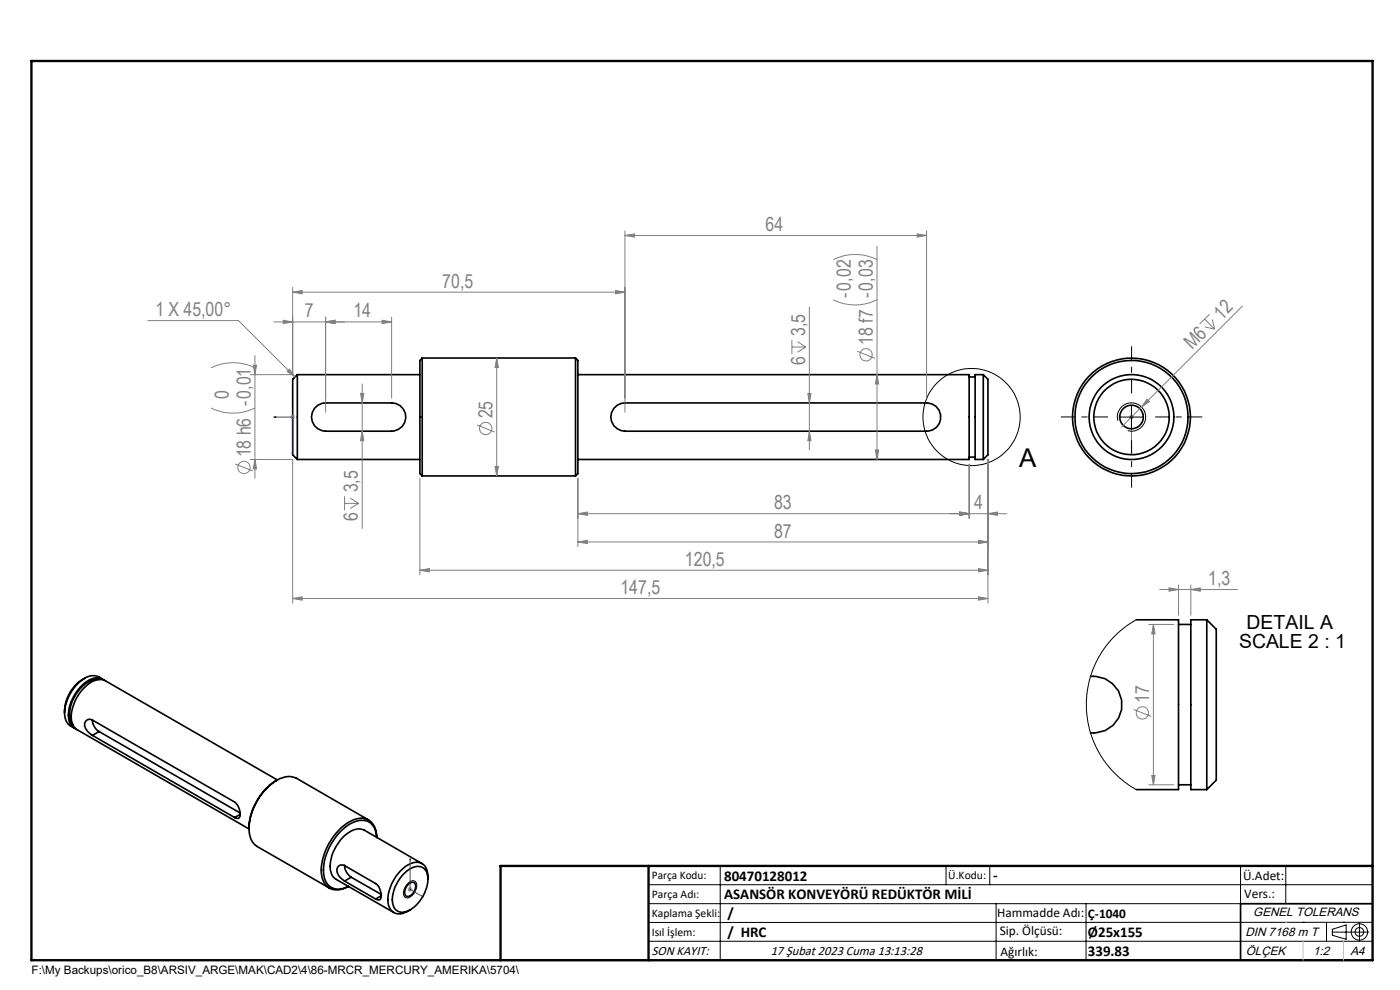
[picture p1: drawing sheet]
<svg xmlns="http://www.w3.org/2000/svg" width="297mm" height="210mm" viewBox="0 0 297 210" stroke-linecap="round" stroke-linejoin="round" font-family="sans-serif">
<g fill="none" stroke="#000" stroke-width=".35">
<path d="M63.1 79.5v18M63.1 79.5l-1 1v16l1 1M63.1 79.5h26M89.6 75.9v25.1M89.6 75.9l-.5 .6v24l.5 .5M89.6 75.9h32.5M122.1 75.9v25.1M122.1 75.9l.5 .6v24l-.5 .5M122.6 79.5h83v18h-83M205.6 80h1.3M208.6 79.5l1 1v16l-1 1M208.6 79.5v18"/>
<path d="M208.6 79.5h-1.7v18h1.7M63.1 97.5h26M66.7 86.6l.7-.6 1-.5h.7h14a3 3 0 0 1 3 3 3 3 0 0 1-3 3h-14a3 3 0 0 1-2.7-1.7 3 3 0 0 1 .3-3.2zM130.2 86.6l.7-.6 1-.5h.7h64a3 3 0 0 1 3 3 3 3 0 0 1-3 3h-64a3 3 0 0 1-2.7-1.7 3 3 0 0 1 .3-3.2zM205.6 97h1.3M89.6 101h32.5M241.1 131.5h8.9v36h-8.9M250 132.5h2.6M256 131.5l2 2v32l-2 2M256 131.5v36M256 131.5h-3.4v36h3.4M18 143.9a8.2 8.2 0 0 0-4.3 7.3"/>
<path d="M19.6 152.7a3.1 3.1 0 0 0 1.4 2.5M19.6 156l-.1-.1a2.33 2.33 0 0 1-1.3-2.9 1.07 1.07 0 0 1 1.4-.3l30.2 17.4a3 3 0 0 1 .9 3.4l-.2 .1-.7-.2M19.6 156l30.2 17.4M21 155.2l29.9 17.2M21 155.2l-1.4 .8M21.1 144.1a4.5 4.5 0 0 0-4.1 2 7.3 7.3 0 0 0-1.9 7.2l.4 .5M21.7 144.1a3.3 3.3 0 0 0-4.4 .2 9.1 9.1 0 0 0-3.5 7.9l.5 1.2 .6 .5 .8 .5M22 144.2a3.2 3.2 0 0 0-3.9 .6 8.7 8.7 0 0 0-3.4 8.3l.4 .8 1 .7M231.4 143.5a6 6 0 0 1 6.6 6 6 6 0 0 1-6.6 6M50.9 172.7l-1.1 .7M58.7 165.5a12.5 12.5 0 0 0-5.9 10.2M58.8 165.4l-36.4-21a3.7 3.7 0 0 0-4.2 1.1 9 9 0 0 0-3 7.6l.5 1.1 .6 .6 36.5 21.1"/>
<path d="M72.3 175.6a5.8 5.8 0 0 1 5.6-1.8 4 4 0 0 1 2 3.9 3.4 3.4 0 0 0-3-3.7 7.8 7.8 0 0 0-6 4 9.9 9.9 0 0 0-1.9 8.8 3.1 3.1 0 0 0 4.3 1.5l.6-.3a3.6 3.6 0 0 1-4.9-.4 7.6 7.6 0 0 1 0-7.1 14.1 14.1 0 0 1 3.3-4.9zM78.2 173.9l-15.3-8.8a4.6 4.6 0 0 0-5.1 1 12.8 12.8 0 0 0-4.9 10.5 3.8 3.8 0 0 0 1.6 3l15.4 8.8M250 166.5h2.6M73.1 186.9a2.51 2.51 0 0 1-1.5-2.9 1.09 1.09 0 0 1 1.5-.4l6.6 3.8a3.1 3.1 0 0 1 1 3.4l-.3 .1-.7-.2M73.1 183.6a3.2 3.2 0 0 0 1.4 2.5M73.1 186.9l6.6 3.8M74.5 186.1l6.4 3.6M74.5 186.1l-1.4 .8M80.9 190l-1.2 .7M85.8 185.2a3.3 3.3 0 0 1 4-1.1 3.7 3.7 0 0 1 .7 4.2 7 7 0 0 1-5.1 5.2 2.12 2.12 0 0 1-2.1-2.2 8 8 0 0 1 2.5-6.1zM86.6 187.6a.82 .82 0 0 1 1-.5 .82 .82 0 0 1 .6 .9 2.26 2.26 0 0 1-1.8 2.2 1.13 1.13 0 0 1-.4-1.8zM89.5 183.2l-12.2-7.1a3.8 3.8 0 0 0-4.2 1.1 8.8 8.8 0 0 0-3 7.5l.5 1.2 .6 .6 12.3 7.1"/>
<path d="M90.8 186.5a3.2 3.2 0 0 0-1.5-3.5 4.4 4.4 0 0 0-4.4 1.7 8.4 8.4 0 0 0-2.4 7.6 2.41 2.41 0 0 0 3.8 1.1l.7-.4M291.2 191.7h-28v12M106.2 203.7h185"/>
<circle cx="240" cy="88.5" r="12"/>
<circle cx="240" cy="88.5" r="8"/>
<circle cx="240" cy="88.5" r="2.51"/>
<circle cx="240" cy="88.5" r="9"/>
<circle cx="240" cy="88.5" r="12.5"/>
</g>
<g fill="none" stroke="#000" stroke-width=".21">
<path d="M237.1 89.2a2.99 2.99 0 0 1 2.7-3.7 2.99 2.99 0 0 1 3.2 3.2 2.99 2.99 0 0 1-3.7 2.7M237.5 88.5h5M240 86v5M241.1 131.5l-2.2 1.3-2 1.7-2.2 2.4-1.3 1.9-.9 1.7-1.1 2.7-.6 2.8-.3 2.5 .1 3.2 .5 2.8 .7 2.4 1.2 2.6 1.7 2.6 1.9 2.1 1.9 1.7 2.6 1.6M86.5 187.4a1.03 1.03 0 0 1 .9-.6 1.03 1.03 0 0 1 1 .6 2.67 2.67 0 0 1-2.1 3.1 1.21 1.21 0 0 1-.5-1.9zM137.6 187.7h153.6M137.6 191.7h153.6M137.6 199.7h153.6M152.8 183.7v20M200.7 183.7v4M210 183.7v4M211.3 191.7v12"/>
<path d="M230.4 191.7v12M263.2 183.7v20M272.8 183.7v8M276.4 195.6h.1M281.4 195.6v4.1M282.6 197.7h7.8M282.6 197.1l3-.9v3l-3-.8zM285 195.6h.1M288.4 195.8v3.8M291.2 195.6l-153.6 .1"/>
<circle cx="206.1" cy="88.5" r="10.3"/>
<circle cx="288.4" cy="197.7" r="1.74"/>
<circle cx="288.4" cy="197.7" r=".93"/>
</g>
<g fill="none" stroke="#808080" stroke-width=".21">
<path d="M132.6 49.9l2-.3v.7zM132.6 49v38.4M132.6 49.9h64M176.8 55.1a10.4 10.4 0 0 1 9.3 0M186.1 52.2v45.3M194.6 49.6l2 .3-2 .4zM196.6 49v35.4M31.4 68h19.2l12 12M44.8 78a10.4 10.4 0 0 1 9.3 0M53.7 77.5h.7l-.3 2zM54.1 75.5v26M58.1 68.3h25"/>
<path d="M60.1 67.9l2 .4-2 .3zM60.9 78.8l.5-.5 1.2 1.7zM62.1 62l2-.4v.7zM62.1 61v18.5h-9M62.1 62h70.5M69.1 68.3l2-.4v.7zM69.1 67.3v20.1M81.1 67.9l2 .4-2 .3zM83.1 67.3v17.1M105.4 75.9l.3 2.1h-.7zM105.4 75.9v25.1M130.6 61.6l2 .4-2 .3z"/>
<path d="M168 72.1v3M168 73.6h3M169.2 72.5l1.8 1.1M171 73.6l-1.8 1.1M171.7 65.1v30.4M176.8 63.6a10.4 10.4 0 0 0 9.3 0M181.9 74.5l3.7 1.5M186.1 79.5l.3 1.9h-.7zM255.6 67.7l2.1 2.1M255.6 69.3l2.1 .5M256.6 66.6l-2.1 2.1M257.2 67.8l.5 2"/>
<path d="M263.6 64.9l-25.7 25.7M44.8 86.5a10.4 10.4 0 0 0 9.3 0M49.9 98.4l3.7 1.5M53.1 97.5h9v30.4M54.1 97.5l.3 2h-.7zM61.6 88.5h1M61.7 88.1l.7 .7M62.1 88v1M62.4 88.1l-.7 .7M76.5 83.5h.7l-.4 2zM76.8 91.5l.4 2h-.7zM76.8 81.4v30.7"/>
<path d="M101.2 90.1l3.7 1.5M105 98.9h.7l-.3 2.1zM171.4 83.5h.6l-.3 2zM171.7 91.5l.3 2h-.6zM185.7 95.5h.7l-.3 2zM205.6 98.5v11.5M209.6 97.5v30.4M239.5 88.5h1M239.7 88.1l.7 .7M240 88v1M243.3 84.7l.5 .5-1.7 1.2zM73.1 105.3v3"/>
<path d="M73.1 106.8h3M74.3 105.6l1.8 1.2M76.1 106.8l-1.8 1.1M89.1 101.5v20.4M122.6 115l2-.4v.7zM122.6 109l2-.4v.7zM122.6 109h91M122.6 101.5v14.4M122.6 115h87M203.6 108.6l2 .4-2 .3zM207.6 114.6l2 .4-2 .3zM209.6 109l2-.4v.7z"/>
<path d="M62.1 127l2-.4v.7zM62.1 127h147.5M89.1 121l2-.4v.7zM89.1 121h120.5M207.6 120.6l2 .4-2 .3zM207.6 126.6l2 .4-2 .3zM243.7 132.5h5.3M244.7 132.5l.3 2h-.7zM244.7 132.5v34M246 125.1h16.5M248 124.7l2 .4-2 .3zM250 124.1v6.4"/>
<path d="M252.6 125.1l2-.4v.7zM252.6 124.1v6.4M240.5 150.5l3.7 1.5M243.7 166.5h5.3M244.3 164.5h.7l-.3 2zM86.5 188.7h1M86.6 188.3l.7 .7M87 188.2v1M87.3 188.3l-.7 .7"/>
<circle cx="183.7" cy="75.3" r="1.29"/>
<circle cx="51.7" cy="99.2" r="1.31"/>
<circle cx="103" cy="90.9" r="1.3"/>
<circle cx="242.3" cy="151.2" r="1.31"/>
</g>
<path d="M58.1 88.5h4v8M58.1 88.5l.4-.1v.2zM62 96.1h.2l-.1 .4zM240 88.4v.2zM240 96.5v-.4v.4M240 88.5v8M240 88.5h.1M87 182.1l.1 .4-.2-.1zM87 182.1v6.6l2.8 1.6M89.5 190l.3 .3-.3-.1z" fill="none" stroke="#00f" stroke-width=".21"/>
<path d="M235.1 88.4h-10M240.1 83.4v-10M240.1 93.4v10M245.1 88.4h10" fill="none" stroke="#000" stroke-width=".21" stroke-dasharray="15.2 1.3 1.3 1.3" stroke-dashoffset="12.1" stroke-linecap="butt"/>
<path d="M6.7 12.9h284.5v190.8h-284.5zM137.6 183.7v20M291.2 183.7h-185v20" fill="none" stroke="#000" stroke-width=".5"/>
<path d="M272.8 195.6h.1M276.4 199.7v4M285 199.7v4" fill="none" stroke="#c0c0c0" stroke-width=".21"/>
<g fill="#00f">
<path d="M58.1 88.5l.4-.1v.2zM62 96.1h.2l-.1 .4z"/>
<path d="M89.5 190l.3 .3-.3-.1zM87 182.1l.1 .4-.2-.1zM240 88.4v.2zM240 96.1v.4z"/>
</g>
<g fill="#808080">
<path d="M60.9 78.8l.5-.5 1.2 1.7z"/>
<path d="M243.3 84.7l.5 .5-1.7 1.2z"/>
<path d="M60.1 67.9l2 .4-2 .3zM69.1 68.3l2-.4v.7zM62.1 62l2-.4v.7zM130.6 61.6l2 .4-2 .3zM132.6 49.9l2-.3v.7zM194.6 49.6l2 .3-2 .4z"/>
<path d="M69.1 68.3l2-.4v.7zM81.1 67.9l2 .4-2 .3z"/>
<path d="M209.6 109l2-.4v.7zM203.6 108.6l2 .4-2 .3zM207.6 114.6l2 .4-2 .3zM122.6 115l2-.4v.7zM207.6 120.6l2 .4-2 .3zM89.1 121l2-.4v.7zM207.6 126.6l2 .4-2 .3zM62.1 127l2-.4v.7zM203.6 108.6l2 .4-2 .3zM122.6 109l2-.4v.7zM252.6 125.1l2-.4v.7zM248 124.7l2 .4-2 .3z"/>
<path d="M54.1 97.5l.3 2h-.7zM53.7 77.5h.7l-.3 2zM105 98.9h.7l-.3 2.1zM105.4 75.9l.3 2.1h-.7zM185.7 95.5h.7l-.3 2zM186.1 79.5l.3 1.9h-.7z"/>
<path d="M76.5 83.5h.7l-.4 2zM76.8 91.5l.4 2h-.7zM244.7 132.5l.3 2h-.7zM244.3 164.5h.7l-.3 2z"/>
<path d="M171.7 91.5l.3 2h-.6zM171.4 83.5h.6l-.3 2z"/>
</g>
<text font-size="5.5" x="216.2" y="99.1">A</text>
<g font-size="4.1" fill="#808080">
<text x="162.4" y="49">64</text>
<text x="93.8" y="61">70,5</text>
<text x="180.5" y="63.1" transform="rotate(-90 180.5 63.1)">-0,02</text>
<text x="33" y="67">1 X 45,00°</text>
<text x="64.6" y="67.3">7</text>
<text x="75" y="67.3">14</text>
<text x="170.8" y="71.3" transform="rotate(-90 170.8 71.3)">3,5</text>
<text x="259.2" y="68" transform="rotate(-45 259.2 68)">12</text>
<text x="170.8" y="77.3" transform="rotate(-90 170.8 77.3)">6</text>
<text x="185.2" y="73.1" transform="rotate(-90 185.2 73.1)">18 f7 -0,03</text>
<text x="252.9" y="74.3" transform="rotate(-45 252.9 74.3)">M6</text>
<text x="48.5" y="84.6" transform="rotate(-90 48.5 84.6)">0</text>
<text x="104.5" y="88.7" transform="rotate(-90 104.5 88.7)">25</text>
<text x="53.2" y="97" transform="rotate(-90 53.2 97)">18 h6 -0,01</text>
<text x="75.9" y="104.4" transform="rotate(-90 75.9 104.4)">3,5</text>
<text x="75.9" y="110.5" transform="rotate(-90 75.9 110.5)">6</text>
<text x="164.2" y="108">83</text>
<text x="206.7" y="108">4</text>
<text x="164.2" y="114">87</text>
<text x="145.3" y="120">120,5</text>
<text x="256.3" y="124.1">1,3</text>
<text x="131.6" y="126">147,5</text>
<text x="243.8" y="149.1" transform="rotate(-90 243.8 149.1)">17</text>
</g>
<g font-size="4.1">
<text x="262.9" y="137.4">SCALE 2 : 1</text>
<text x="264.5" y="133.4">DETAIL A</text>
</g>
<g font-size="3.2">
<text x="153.6" y="186.8">80470128012</text>
<text x="153.6" y="190.8">ASANSÖR KONVEYÖRÜ REDÜKTÖR MİLİ</text>
<text x="210.7" y="186.6">-</text>
<text x="154.3" y="194.8">/</text>
<text x="154.3" y="198.8">/ HRC</text>
<text x="230.8" y="198.7">Ø25x155</text>
<text x="230.8" y="202.8">339.83</text>
</g>
<g font-size="2.8">
<text x="263.7" y="186.7">Ü.Adet:</text>
<text x="263.9" y="190.5">Vers.:</text>
<text x="211.5" y="194.5">Hammadde Adı:</text>
<text x="230.8" y="194.7">Ç-1040</text>
<text x="138.3" y="202.6">SON KAYIT:</text>
<text x="163.5" y="202.6">17 Şubat 2023 Cuma 13:13:28</text>
<text x="212.1" y="198.4">Sip. Ölçüsü:</text>
<text x="212.2" y="202.7">Ağırlık:</text>
</g>
<g font-size="2.6">
<text x="265.9" y="194.4">GENEL TOLERANS</text>
<text x="264.2" y="198.5">DIN 7168 m T</text>
<text x="264.3" y="202.6">ÖLÇEK</text>
<text x="278.5" y="202.6">1:2</text>
<text x="286.5" y="202.6">A4</text>
</g>
<g font-size="2.5">
<text x="138.3" y="186.4">Parça Kodu:</text>
<text x="138.3" y="190.5">Parça Adı:</text>
<text x="201.2" y="186.5">Ü.Kodu:</text>
<text x="138.3" y="194.5">Kaplama Şekli:</text>
<text x="138.3" y="198.6">Isıl İşlem:</text>
<text x="6.7" y="206.7">F:\My Backups\orico_B8\ARSIV_ARGE\MAK\CAD2\4\86-MRCR_MERCURY_AMERIKA\5704\</text>
</g>
</svg>
